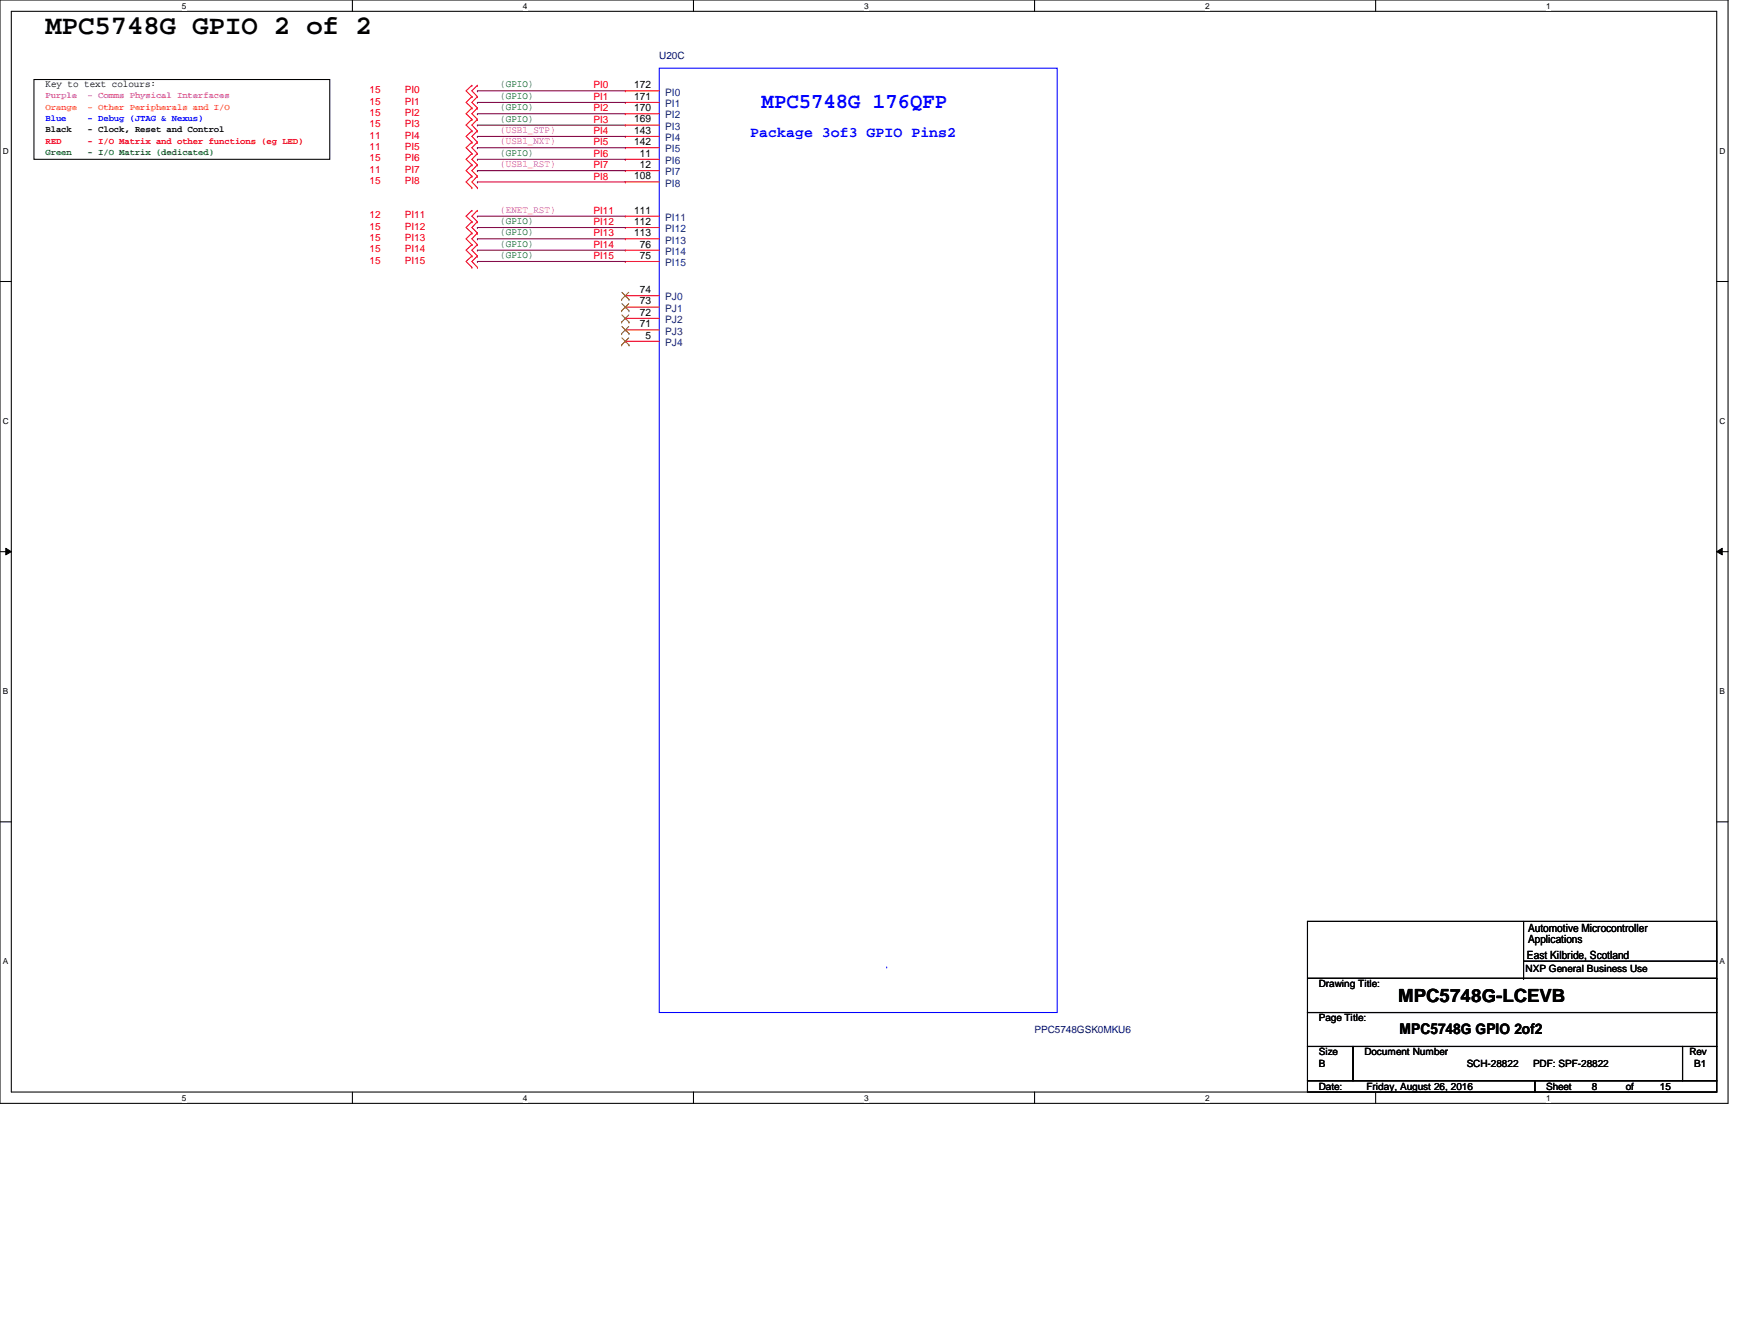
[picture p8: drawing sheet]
<svg xmlns="http://www.w3.org/2000/svg" width="279mm" height="216mm" viewBox="0 0 279 216" stroke-linecap="round" stroke-linejoin="round" font-family="sans-serif">
<path d="M0 0h278v177.4h-278zM1.8 1.8h274.3v173.8h-274.3z" fill="none" stroke="#000" stroke-width=".17"/>
<g fill="#fff">
<path d="M29.3 .2h.7v1.5h-.7z"/>
<path d="M29.3 175.8h.7v1.4h-.7z"/>
</g>
<path d="M56.7 0v1.8M56.7 175.6v1.8" fill="none" stroke="#000" stroke-width=".17"/>
<g fill="#fff">
<path d="M84.1 .2h.7v1.5h-.7z"/>
<path d="M84.1 175.8h.7v1.4h-.7z"/>
</g>
<path d="M111.5 0v1.8M111.5 175.6v1.8" fill="none" stroke="#000" stroke-width=".17"/>
<g fill="#fff">
<path d="M139 .2h.7v1.5h-.7z"/>
<path d="M139 175.8h.7v1.4h-.7z"/>
</g>
<path d="M166.4 0v1.8M166.4 175.6v1.8" fill="none" stroke="#000" stroke-width=".17"/>
<g fill="#fff">
<path d="M193.8 .2h.8v1.5h-.8z"/>
<path d="M193.8 175.8h.8v1.4h-.8z"/>
</g>
<path d="M221.3 0v1.8M221.3 175.6v1.8" fill="none" stroke="#000" stroke-width=".17"/>
<g fill="#fff">
<path d="M248.7 .2h.7v1.5h-.7z"/>
<path d="M248.7 175.8h.7v1.4h-.7z"/>
<path d="M.5 23.5h.9v1.5h-.9z"/>
<path d="M276.6 23.5h.9v1.5h-.9z"/>
<path d="M.5 67h.9v1.5h-.9z"/>
<path d="M276.6 67h.9v1.5h-.9z"/>
</g>
<path d="M0 45.3h1.8M276.1 45.3h1.9" fill="none" stroke="#000" stroke-width=".17"/>
<g fill="#fff">
<path d="M.5 110.4h.8v1.5h-.8z"/>
<path d="M276.6 110.4h.9v1.5h-.9z"/>
</g>
<path d="M0 88.7h1.8M276.1 88.7h1.9" fill="none" stroke="#000" stroke-width=".17"/>
<path d="M.9 88.1l.9 .6-.9 .5zM276.1 88.7l.9-.6v1.1z" fill="#000"/>
<path d="M.9 88.1l.9 .6-.9 .5zM276.1 88.7l.9-.6v1.1z" fill="none" stroke="#000" stroke-width=".16"/>
<g fill="#fff">
<path d="M.5 153.8h.8v1.5h-.8z"/>
<path d="M276.6 153.8h.9v1.5h-.9z"/>
</g>
<g fill="none" stroke="#000" stroke-width=".17">
<path d="M5.5 12.8h47.5v12.8h-47.5zM0 132.1h1.8M276.1 132.1h1.9M210.3 148.1h65.8v14.7h-65.8zM210.3 157.3h65.8M245.1 157.3h.1M245.1 148.1v9.2M245.1 154.5h31M276.1 157.3h.1M276.1 154.5h.1M210.3 162.8h65.8v5.4h-65.8zM210.3 168.2h7.3v5.5h-7.3z"/>
<path d="M210.3 173.7h36.6v1.9h-36.6zM217.6 168.2h53v5.5h-53zM246.9 173.7h29.2v1.9h-29.2zM270.6 168.2h5.5v5.5h-5.5z"/>
</g>
<g fill="none" stroke="#f00" stroke-width=".17">
<path d="M75.9 13.7h.1M75.9 15.5h.1M75.9 17.4h.1M75.9 19.2h.1M75.9 13.7l-.9 .9 .9 .9M75.9 15.5l-.9 1 .9 .9M75.9 17.4l-.9 .9 .9 .9M75.9 19.2l-.9 .9 .9 .9M76.8 13.7h.1M76.8 15.5h.1M76.8 17.4h.1M76.8 19.2h.1"/>
<path d="M76.8 13.7l-.9 .9 .9 .9M76.8 15.5l-.9 1 .9 .9M76.8 17.4l-.9 .9 .9 .9M76.8 19.2l-.9 .9 .9 .9M100.6 14.6h.1M100.6 16.5h.1M100.6 18.3h.1M100.6 14.6h5.4M100.6 16.5h5.4M100.6 18.3h5.4M75.9 33.8h.1M75.9 35.6h.1"/>
<path d="M75.9 26.5h.1M75.9 28.3h.1M75.9 22.9h.1M75.9 24.7h.1M75.9 21h.1M75.9 30.2h.1M75.9 37.5h.1M75.9 39.3h.1M75.9 33.8l-.9 1 .9 .8M75.9 26.5l-.9 .9 .9 .9M75.9 22.9l-.9 .8 .9 1M75.9 21l-.9 .9 .9 1"/>
<path d="M75.9 24.7l-.9 .9 .9 .9M75.9 28.3l-.9 1 .9 .9M75.9 35.6l-.9 1 .9 .9M75.9 37.5l-.9 .9 .9 .9M75.9 39.3l-.9 .9 .9 .9M76.8 33.8h.1M76.8 35.6h.1M76.8 26.5h.1M76.8 28.3h.1M76.8 22.9h.1M76.8 24.7h.1M76.8 21h.1"/>
<path d="M76.8 30.2h.1M76.8 37.5h.1M76.8 39.3h.1M76.8 33.8l-.9 1 .9 .8M76.8 26.5l-.9 .9 .9 .9M76.8 22.9l-.9 .8 .9 1M76.8 21l-.9 .9 .9 1M76.8 24.7l-.9 .9 .9 .9M76.8 28.3l-.9 1 .9 .9M76.8 35.6l-.9 1 .9 .9M76.8 37.5l-.9 .9 .9 .9M76.8 39.3l-.9 .9 .9 .9"/>
<path d="M100.6 20.1h.1M100.6 21.9h.1M100.6 23.7h.1M100.6 25.6h.1M100.6 27.4h.1M100.6 29.3h.1M100.6 34.8h.1M100.6 36.6h.1M100.6 38.4h.1M100.6 20.1h5.4M100.6 21.9h5.4M100.6 23.7h5.4"/>
<path d="M100.6 25.6h5.4M100.6 27.4h5.4M100.6 29.3h5.4M100.6 34.8h5.4M100.6 36.6h5.4M100.6 38.4h5.4M75.9 41.1h.1M75.9 43h.1M75.9 41.1l-.9 .9 .9 1M76.8 41.1h.1M76.8 43h.1M76.8 41.1l-.9 .9 .9 1"/>
<path d="M100.6 40.2h.1M100.6 42h.1M100.6 47.5h.1M100.6 49.4h.1M100.6 51.2h.1M100.6 53h.1M100.6 54.9h.1M100.6 40.2h5.4M100.6 42h5.4M100.6 47.5h5.4M100.6 49.4h5.4M100.6 51.2h5.4"/>
<path d="M100.6 53h5.4M100.6 54.9h5.4"/>
</g>
<path d="M106 11h64.1v151.8h-64.1zM142.6 155.4h.1" fill="none" stroke="#00f" stroke-width=".17"/>
<g fill="none" stroke="#804000" stroke-width=".16">
<path d="M100 48.1h.1M100 50h.1M100 51.8h.1M100 53.6h.1M100 55.5h.1M100 47l1.2 1.1M100 48.8l1.2 1.2M100 50.6l1.2 1.2M100 52.5l1.2 1.1M100 54.3l1.2 1.2M101.1 47l-1.1 1.1M101.1 48.8l-1.1 1.2"/>
<path d="M101.1 50.6l-1.1 1.2M101.1 52.5l-1.1 1.1M101.1 54.3l-1.1 1.2M101.2 48.1h.1M101.2 50h.1M101.2 51.8h.1M101.2 53.6h.1M101.2 55.5h.1"/>
</g>
<g fill="none" stroke="#800040" stroke-width=".17">
<path d="M76.8 14.6h.1M76.8 16.5h.1M76.8 18.3h.1M76.8 14.6h23.8M76.8 16.5h23.8M76.8 18.3h23.8M76.8 21.9h.1M76.8 23.7h.1M76.8 27.4h.1M76.8 34.8h.1M76.8 25.6h.1M76.8 29.3h.1"/>
<path d="M76.8 36.6h.1M76.8 38.4h.1M76.8 20.1h.1M76.8 21.9h23.8M76.8 23.7h23.8M76.8 27.4h23.8M76.8 34.8h23.8M76.8 25.6h23.8M76.8 29.3h23.8M76.8 36.6h23.8M76.8 38.4h23.8M76.8 20.1h23.8"/>
<path d="M76.8 40.2h.1M76.8 42h.1M76.8 40.2h23.8M76.8 42h23.8"/>
</g>
<text font-size="4.4" x="7.3" y="5.5">MPC5748G GPIO 2 of 2</text>
<text font-size="3.5" fill="#00f" x="122.5" y="17.4">MPC5748G 176QFP</text>
<text font-size="2.9" x="224.9" y="161.1">MPC5748G-LCEVB</text>
<text font-size="2.4" fill="#00f" x="120.7" y="22.1">Package 3of3 GPIO Pins2</text>
<text font-size="2.4" x="225.1" y="166.2">MPC5748G GPIO 2of2</text>
<g font-size="1.8">
<text x="245.8" y="149.8">Automotive Microcontroller</text>
<text x="245.6" y="154.2">East Kilbride, Scotland</text>
<text x="245.8" y="151.6">Applications</text>
</g>
<g font-size="1.7">
<text x="102" y="14.2">172</text>
<text x="102" y="16">171</text>
<text x="102" y="17.9">170</text>
<text x="102" y="19.7">169</text>
<text x="102" y="21.5">143</text>
<text x="102" y="23.3">142</text>
<text x="102" y="28.8">108</text>
<text x="102.9" y="25.2">11</text>
<text x="102.9" y="27">12</text>
<text x="102" y="34.3">111</text>
<text x="102" y="36.2">112</text>
<text x="102" y="38">113</text>
<text x="102.9" y="39.8">76</text>
<text x="102.9" y="41.6">75</text>
<text x="102.9" y="47.1">74</text>
<text x="102.9" y="48.9">73</text>
<text x="102.9" y="50.8">72</text>
<text x="102.9" y="52.6">71</text>
<text x="103.8" y="54.4">5</text>
</g>
<g font-size="1.7" fill="#004080">
<text x="107" y="15.4">PI0</text>
<text x="107" y="17.2">PI1</text>
<text x="107" y="19">PI2</text>
<text x="107" y="20.9">PI3</text>
<text x="107" y="22.7">PI4</text>
<text x="107" y="24.5">PI5</text>
<text x="107" y="26.4">PI6</text>
<text x="107" y="28.2">PI7</text>
<text x="107" y="30">PI8</text>
<text x="107" y="35.5">PI11</text>
<text x="107" y="37.3">PI12</text>
<text x="107" y="39.2">PI13</text>
<text x="107" y="41">PI14</text>
<text x="107" y="42.8">PI15</text>
<text x="107" y="48.3">PJ0</text>
<text x="107" y="50.1">PJ1</text>
<text x="107" y="51.9">PJ2</text>
<text x="107" y="53.8">PJ3</text>
<text x="107" y="55.6">PJ4</text>
</g>
<g font-size="1.6" fill="#000080">
<text x="106" y="9.5">U20C</text>
<text x="166.4" y="166">PPC5748GSK0MKU6</text>
</g>
<g font-size="1.6">
<text x="7.3" y="14.1">Key to text colours:</text>
<text x="212.1" y="158.7">Drawing Title:</text>
<text x="245.4" y="156.3">NXP General Business Use</text>
<text x="212.1" y="164.2">Page Title:</text>
<text x="212.1" y="169.7">Size</text>
<text x="212.1" y="171.5">B</text>
<text x="219.5" y="169.7">Document Number</text>
<text x="235.9" y="171.5">SCH-28822</text>
<text x="246.6" y="171.5">PDF: SPF-28822</text>
<text x="271.7" y="169.7">Rev</text>
<text x="272.5" y="171.5">B1</text>
<text x="212.1" y="175.2">Date:</text>
<text x="219.8" y="175.2">Friday, August 26, 2016</text>
<text x="248.7" y="175.2">Sheet</text>
<text x="256" y="175.2">8</text>
<text x="261.5" y="175.2">of</text>
<text x="267" y="175.2">15</text>
</g>
<g font-size="1.6" fill="#f00">
<text x="59.4" y="14.9">15</text>
<text x="59.4" y="16.8">15</text>
<text x="65.1" y="14.9">PI0</text>
<text x="65.1" y="16.8">PI1</text>
<text x="95.5" y="14.2">PI0</text>
<text x="95.5" y="16.1">PI1</text>
<text x="95.5" y="17.9">PI2</text>
<text x="59.4" y="22.3">11</text>
<text x="59.4" y="18.6">15</text>
<text x="59.4" y="20.4">15</text>
<text x="65.1" y="22.3">PI4</text>
<text x="65.1" y="18.6">PI2</text>
<text x="65.1" y="20.4">PI3</text>
<text x="95.5" y="21.5">PI4</text>
<text x="95.5" y="23.4">PI5</text>
<text x="95.5" y="19.7">PI3</text>
<text x="59.4" y="27.8">11</text>
<text x="59.4" y="24.1">11</text>
<text x="59.4" y="26">15</text>
<text x="59.4" y="29.6">15</text>
<text x="65.1" y="27.8">PI7</text>
<text x="65.1" y="24.1">PI5</text>
<text x="65.1" y="26">PI6</text>
<text x="65.1" y="29.6">PI8</text>
<text x="95.5" y="27.1">PI7</text>
<text x="95.5" y="25.2">PI6</text>
<text x="95.5" y="28.9">PI8</text>
<text x="59.4" y="35.1">12</text>
<text x="65.1" y="35.1">PI11</text>
<text x="95.5" y="34.4">PI11</text>
<text x="59.4" y="36.9">15</text>
<text x="59.4" y="38.7">15</text>
<text x="59.4" y="40.6">15</text>
<text x="65.1" y="36.9">PI12</text>
<text x="65.1" y="38.7">PI13</text>
<text x="65.1" y="40.6">PI14</text>
<text x="95.5" y="36.2">PI12</text>
<text x="95.5" y="38">PI13</text>
<text x="95.5" y="39.8">PI14</text>
<text x="95.5" y="41.7">PI15</text>
<text x="59.4" y="42.4">15</text>
<text x="65.1" y="42.4">PI15</text>
</g>
<g font-size="1.6" fill="#008000">
<text x="80.5" y="14.1">(GPIO)</text>
<text x="80.5" y="15.9">(GPIO)</text>
<text x="80.5" y="17.7">(GPIO)</text>
<text x="80.5" y="19.6">(GPIO)</text>
<text x="80.5" y="25">(GPIO)</text>
<text x="80.5" y="36">(GPIO)</text>
<text x="80.5" y="37.8">(GPIO)</text>
<text x="80.5" y="39.7">(GPIO)</text>
<text x="80.5" y="41.5">(GPIO)</text>
</g>
<g font-size="1.6" fill="#f0f">
<text x="80.5" y="23.2">(USB1_NXT)</text>
<text x="80.5" y="21.4">(USB1_STP)</text>
<text x="80.5" y="26.9">(USB1_RST)</text>
<text x="80.5" y="34.2">(ENET_RST)</text>
</g>
<g font-size="1.4" fill="#f0f">
<text x="7.3" y="15.7">Purple</text>
<text x="14.1" y="15.7">- Comms Physical Interfaces</text>
</g>
<g font-size="1.4" fill="#ff8000">
<text x="7.3" y="17.6">Orange</text>
<text x="14.1" y="17.6">- Other Peripherals and I/O</text>
</g>
<g font-size="1.4" fill="#00f">
<text x="7.3" y="19.4">Blue</text>
<text x="14.1" y="19.4">- Debug (JTAG &amp; Nexus)</text>
</g>
<g font-size="1.4" fill="#f00">
<text x="7.3" y="23.1">RED</text>
<text x="14.1" y="23.1">- I/O Matrix and other functions (eg LED)</text>
</g>
<g font-size="1.4">
<text x="7.3" y="21.3">Black</text>
<text x="14.1" y="21.3">- Clock, Reset and Control</text>
</g>
<g font-size="1.4" fill="#008000">
<text x="7.3" y="24.9">Green</text>
<text x="14.1" y="24.9">- I/O Matrix (dedicated)</text>
</g>
<g font-size="1.3">
<text x="29.3" y="1.4">5</text>
<text x="84.1" y="1.4">4</text>
<text x="139" y="1.4">3</text>
<text x="193.8" y="1.4">2</text>
<text x="248.7" y="1.4">1</text>
<text x=".5" y="24.7">D</text>
<text x="276.6" y="24.7">D</text>
<text x=".5" y="68.2">C</text>
<text x="276.6" y="68.2">C</text>
<text x=".5" y="111.6">B</text>
<text x="276.6" y="111.6">B</text>
<text x=".5" y="155">A</text>
<text x="276.6" y="155">A</text>
<text x="29.3" y="177">5</text>
<text x="84.1" y="177">4</text>
<text x="139" y="177">3</text>
<text x="193.8" y="177">2</text>
<text x="248.7" y="177">1</text>
</g>
</svg>
